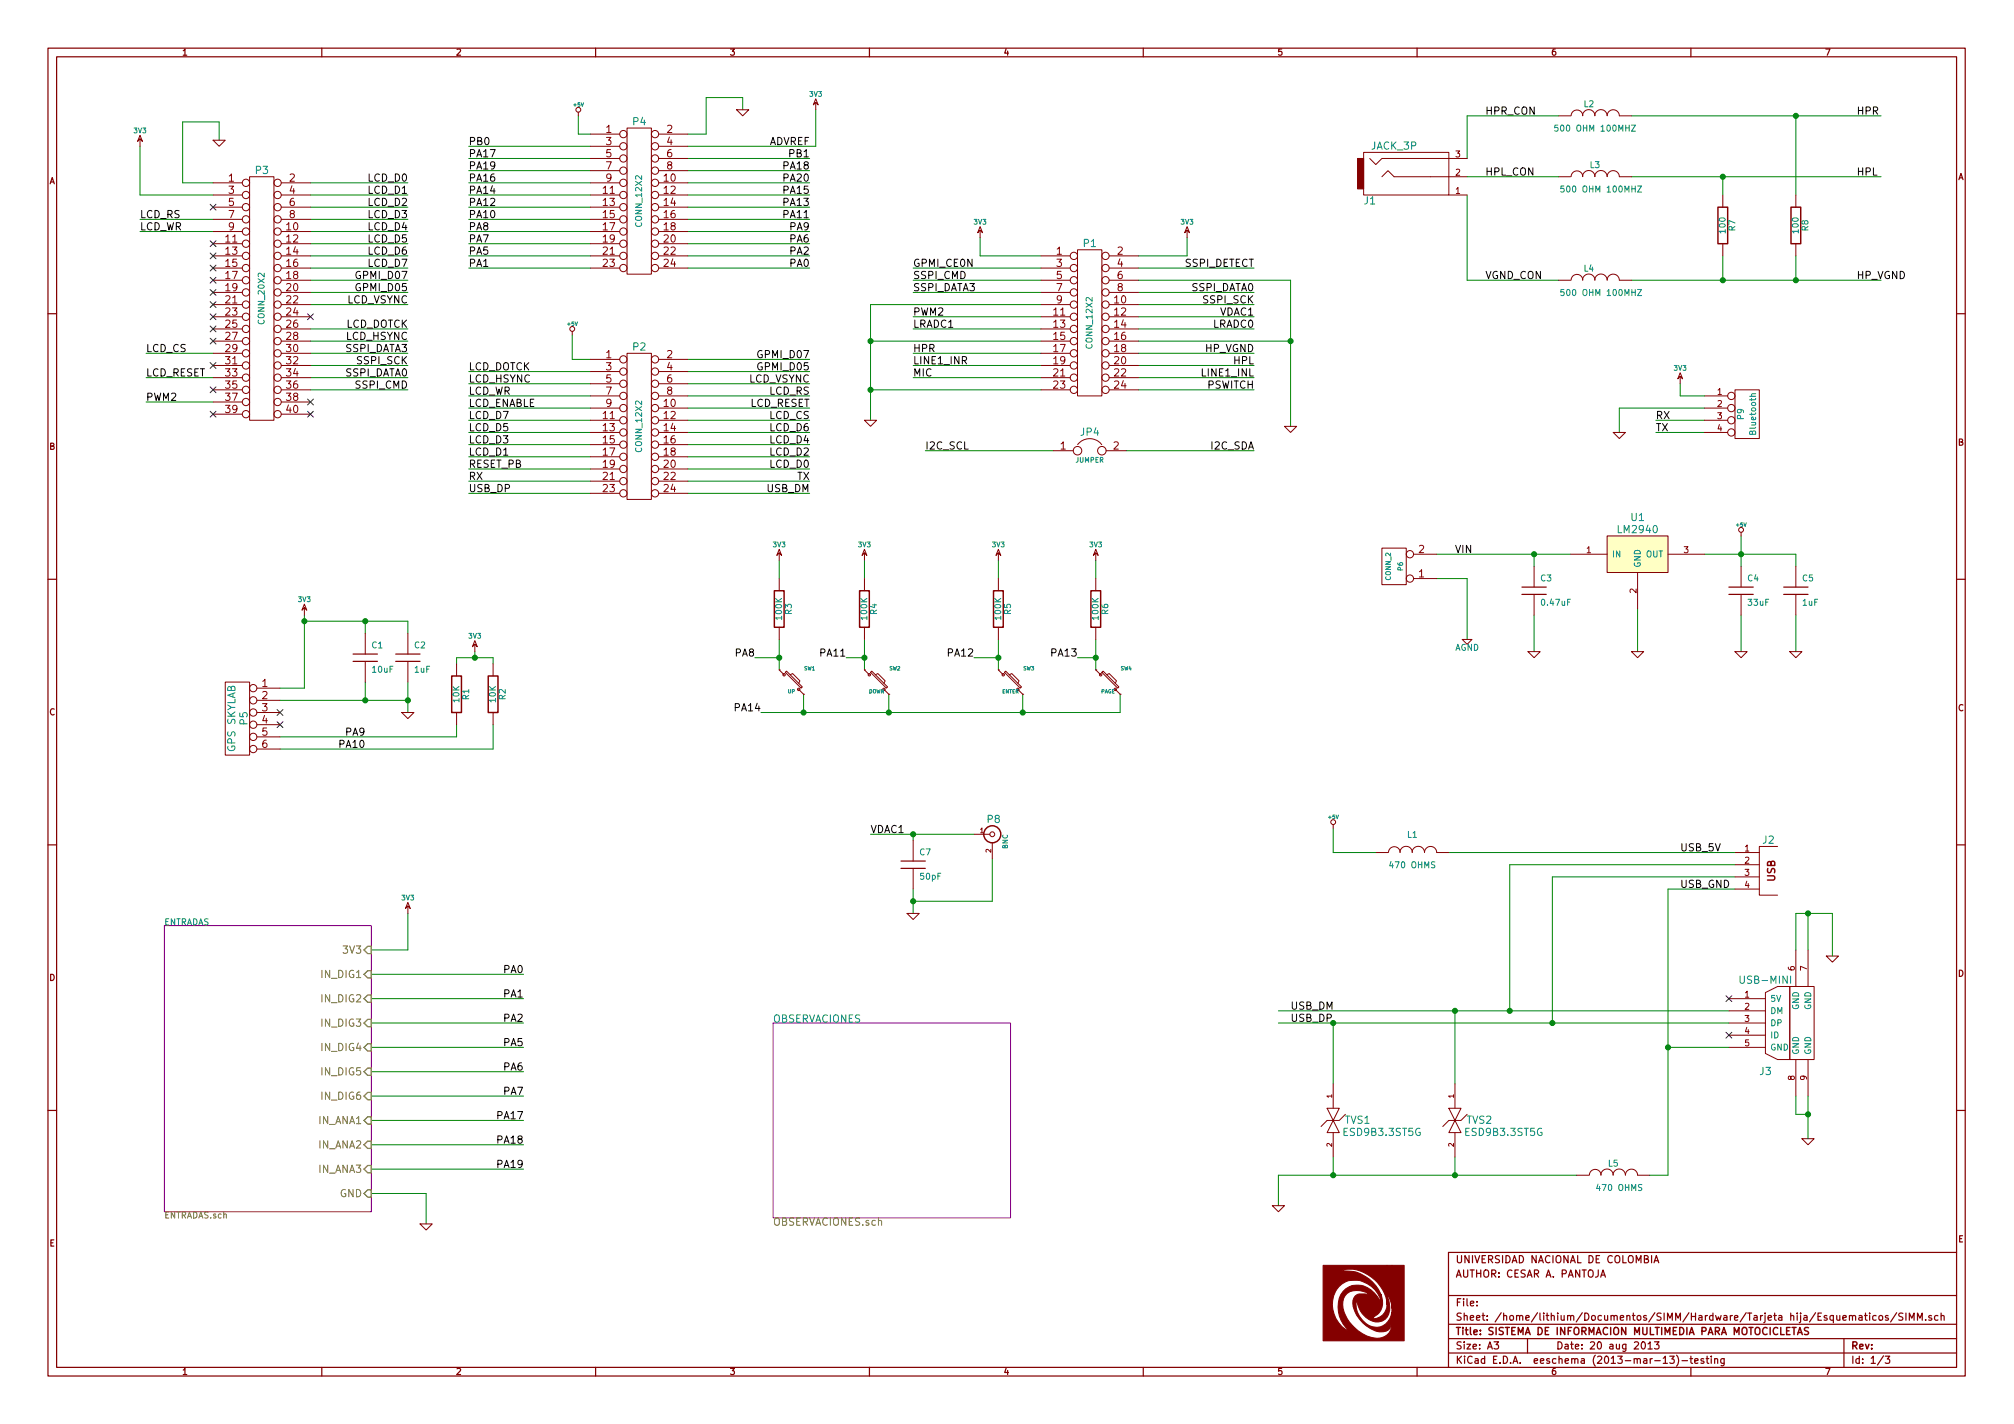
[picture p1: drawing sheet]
EESchema Schematic File Version 2
LIBS:power
LIBS:conn3
LIBS:ESD9B33ST5G
LIBS:jack_3p
LIBS:lm2940
LIBS:MOCD213
LIBS:opto
LIBS:optocoupler
LIBS:analog_switches
LIBS:74xx
LIBS:adc-dac
LIBS:atmel
LIBS:audio
LIBS:brooktre
LIBS:cmos4000
LIBS:cmos_ieee
LIBS:conn
LIBS:contrib
LIBS:cypress
LIBS:device
LIBS:digital-audio
LIBS:display
LIBS:dsp
LIBS:gennum
LIBS:graphic
LIBS:intel
LIBS:interface
LIBS:linear
LIBS:memory
LIBS:microchip
LIBS:microchip1
LIBS:microcontrollers
LIBS:motorola
LIBS:philips
LIBS:pspice
LIBS:regul
LIBS:siliconi
LIBS:special
LIBS:SymbolsSimilarEN60617+oldDIN617
LIBS:texas
LIBS:transf
LIBS:transistors
LIBS:ttl_ieee
LIBS:valves
LIBS:video
LIBS:xilinx
LIBS:usb-mini
LIBS:logo1
LIBS:SIMM-cache
EELAYER 24 0
EELAYER END
$Descr A3 16535 11693
encoding utf-8
Sheet 1 3
Title "SISTEMA DE INFORMACION MULTIMEDIA PARA MOTOCICLETAS"
Date "20 aug 2013"
Rev ""
Comp ""
Comment1 "AUTHOR: CESAR A. PANTOJA"
Comment2 "UNIVERSIDAD NACIONAL DE COLOMBIA"
Comment3 ""
Comment4 ""
$EndDescr
Text Label 10300 3700 2    60   ~ 0
I2C_SDA
Text Label 7600 3700 0    60   ~ 0
I2C_SCL
Wire Wire Line
	9250 3700 10300 3700
Wire Wire Line
	13700 7300 13700 9650
Wire Wire Line
	13700 7300 14250 7300
Wire Wire Line
	14250 7000 11900 7000
Wire Wire Line
	4700 2750 4700 2950
Wire Wire Line
	4700 2950 4850 2950
Wire Wire Line
	8000 6850 7150 6850
Wire Wire Line
	7500 7400 8150 7400
Wire Wire Line
	8150 7400 8150 7050
Wire Wire Line
	4850 1500 3850 1500
Wire Wire Line
	14000 3550 13600 3550
Wire Wire Line
	13300 3550 13300 3350
Wire Wire Line
	13300 3350 14000 3350
Wire Wire Line
	2550 3100 3350 3100
Wire Wire Line
	2550 2900 3350 2900
Wire Wire Line
	2550 2700 3350 2700
Wire Wire Line
	2550 2400 3350 2400
Wire Wire Line
	14750 5050 14750 5350
Wire Wire Line
	14000 4550 14750 4550
Wire Wire Line
	14750 4550 14750 4650
Connection ~ 12600 4550
Wire Wire Line
	12600 4650 12600 4550
Wire Wire Line
	11800 4550 12900 4550
Wire Wire Line
	14300 5050 14300 5350
Wire Wire Line
	5650 1200 6700 1200
Wire Wire Line
	6700 1200 6700 900 
Connection ~ 3000 5100
Wire Wire Line
	3000 5200 3000 5100
Wire Wire Line
	2300 5650 2500 5650
Wire Wire Line
	2500 5650 2500 5050
Connection ~ 3350 5750
Wire Wire Line
	3350 5600 3350 5850
Wire Wire Line
	3750 5950 3750 6050
Wire Wire Line
	3750 6050 2300 6050
Wire Wire Line
	4050 5450 4050 5400
Wire Wire Line
	3900 5400 3900 5350
Connection ~ 7300 5850
Wire Wire Line
	7300 5700 7300 5850
Wire Wire Line
	9200 5700 9200 5850
Wire Wire Line
	9200 5850 6250 5850
Wire Wire Line
	6400 5500 6400 5250
Wire Wire Line
	1750 3100 1200 3100
Wire Wire Line
	1750 1900 1150 1900
Wire Wire Line
	2550 2200 3350 2200
Wire Wire Line
	2550 2000 3350 2000
Wire Wire Line
	2550 1800 3350 1800
Wire Wire Line
	2550 1600 3350 1600
Wire Wire Line
	1750 1600 1150 1600
Wire Wire Line
	1150 1600 1150 1200
Wire Wire Line
	3050 9000 4300 9000
Wire Wire Line
	3050 8600 4300 8600
Wire Wire Line
	3050 8200 4300 8200
Wire Wire Line
	3050 9600 4300 9600
Wire Wire Line
	3050 9200 4300 9200
Wire Wire Line
	3500 10050 3500 9800
Wire Wire Line
	3500 9800 3050 9800
Connection ~ 9000 5400
Wire Wire Line
	9000 5250 9000 5500
Connection ~ 12400 8300
Wire Wire Line
	12400 8300 12400 7100
Wire Wire Line
	12400 7100 14250 7100
Wire Wire Line
	3850 2000 4850 2000
Wire Wire Line
	3850 1600 4850 1600
Wire Wire Line
	6650 2000 5650 2000
Wire Wire Line
	6650 1600 5650 1600
Wire Wire Line
	3850 3850 4850 3850
Wire Wire Line
	3850 3450 4850 3450
Wire Wire Line
	3850 3050 4850 3050
Wire Wire Line
	8550 2800 7150 2800
Wire Wire Line
	9350 2800 10600 2800
Wire Wire Line
	7500 3100 8550 3100
Wire Wire Line
	7500 2700 8550 2700
Wire Wire Line
	10300 3100 9350 3100
Wire Wire Line
	10300 2700 9350 2700
Wire Wire Line
	4750 950  4750 1100
Wire Wire Line
	4750 1100 4850 1100
Wire Wire Line
	4850 1300 3850 1300
Wire Wire Line
	6650 1300 5650 1300
Wire Wire Line
	4850 1700 3850 1700
Wire Wire Line
	4850 1900 3850 1900
Wire Wire Line
	4850 2100 3850 2100
Wire Wire Line
	6650 1500 5650 1500
Wire Wire Line
	6650 1700 5650 1700
Wire Wire Line
	6650 1900 5650 1900
Wire Wire Line
	6650 2100 5650 2100
Wire Wire Line
	4850 3150 3850 3150
Wire Wire Line
	4850 3350 3850 3350
Wire Wire Line
	4850 3550 3850 3550
Wire Wire Line
	4850 3750 3850 3750
Wire Wire Line
	4850 3950 3850 3950
Wire Wire Line
	6650 3050 5650 3050
Wire Wire Line
	6650 3250 5650 3250
Wire Wire Line
	6650 3450 5650 3450
Wire Wire Line
	6650 3650 5650 3650
Wire Wire Line
	6650 3850 5650 3850
Wire Wire Line
	5650 4050 6650 4050
Wire Wire Line
	8550 2100 8050 2100
Wire Wire Line
	8550 2200 7500 2200
Wire Wire Line
	9350 2100 9750 2100
Wire Wire Line
	9350 2200 10300 2200
Wire Wire Line
	8550 2400 7500 2400
Wire Wire Line
	8550 2600 7500 2600
Wire Wire Line
	8550 3000 7500 3000
Wire Wire Line
	9350 2400 10300 2400
Wire Wire Line
	9350 2600 10300 2600
Wire Wire Line
	9350 3000 10300 3000
Wire Wire Line
	9350 3200 10300 3200
Wire Wire Line
	8050 2100 8050 1950
Wire Wire Line
	9750 2100 9750 1950
Wire Wire Line
	7150 3450 7150 2500
Connection ~ 7150 2800
Connection ~ 7150 3200
Wire Wire Line
	10600 3500 10600 2300
Connection ~ 10600 2800
Wire Wire Line
	12050 1300 12050 950 
Wire Wire Line
	12050 1600 12050 2300
Wire Wire Line
	13400 1450 15450 1450
Wire Wire Line
	13400 950  15450 950 
Wire Wire Line
	14150 1600 14150 1450
Connection ~ 14150 1450
Wire Wire Line
	14750 1600 14750 950 
Connection ~ 14750 950 
Wire Wire Line
	13400 2300 15450 2300
Wire Wire Line
	14150 2300 14150 2100
Wire Wire Line
	14750 2300 14750 2100
Connection ~ 14150 2300
Connection ~ 14750 2300
Wire Wire Line
	10500 8300 14200 8300
Wire Wire Line
	12950 9650 10500 9650
Wire Wire Line
	10950 9650 10950 9500
Wire Wire Line
	11950 9500 11950 9650
Connection ~ 11950 9650
Wire Wire Line
	10500 9650 10500 9900
Connection ~ 10950 9650
Wire Wire Line
	10950 8400 10950 8900
Wire Wire Line
	11950 8900 11950 8300
Connection ~ 11950 8300
Wire Wire Line
	6400 5400 6200 5400
Wire Wire Line
	7100 5400 6950 5400
Wire Wire Line
	9000 5400 8850 5400
Wire Wire Line
	8200 5400 8000 5400
Wire Wire Line
	10300 2500 9350 2500
Wire Wire Line
	10300 2900 9350 2900
Wire Wire Line
	7500 2300 8550 2300
Wire Wire Line
	7500 2900 8550 2900
Wire Wire Line
	10600 2300 9350 2300
Wire Wire Line
	7150 2500 8550 2500
Wire Wire Line
	8550 3200 7150 3200
Wire Wire Line
	6650 2950 5650 2950
Wire Wire Line
	6650 3150 5650 3150
Wire Wire Line
	6650 3350 5650 3350
Wire Wire Line
	6650 3550 5650 3550
Wire Wire Line
	6650 3750 5650 3750
Wire Wire Line
	6650 3950 5650 3950
Wire Wire Line
	3850 3250 4850 3250
Wire Wire Line
	3850 3650 4850 3650
Wire Wire Line
	3850 4050 4850 4050
Wire Wire Line
	6650 1400 5650 1400
Wire Wire Line
	6650 1800 5650 1800
Wire Wire Line
	6650 2200 5650 2200
Wire Wire Line
	3850 1400 4850 1400
Wire Wire Line
	3850 1800 4850 1800
Wire Wire Line
	3850 2200 4850 2200
Wire Wire Line
	14250 7200 12750 7200
Wire Wire Line
	10950 6800 10950 7000
Wire Wire Line
	9000 4600 9000 4750
Connection ~ 7100 5400
Wire Wire Line
	8200 4600 8200 4750
Wire Wire Line
	7100 5250 7100 5500
Wire Wire Line
	7100 4600 7100 4750
Wire Wire Line
	6400 4600 6400 4750
Connection ~ 8200 5400
Connection ~ 6400 5400
Wire Wire Line
	3050 7800 3350 7800
Wire Wire Line
	3350 7800 3350 7500
Wire Wire Line
	3050 9400 4300 9400
Wire Wire Line
	3050 8000 4300 8000
Wire Wire Line
	3050 8400 4300 8400
Wire Wire Line
	3050 8800 4300 8800
Wire Wire Line
	1750 1500 1500 1500
Wire Wire Line
	1500 1500 1500 1000
Wire Wire Line
	1500 1000 1800 1000
Wire Wire Line
	1800 1000 1800 1150
Wire Wire Line
	2550 1500 3350 1500
Wire Wire Line
	2550 1700 3350 1700
Wire Wire Line
	2550 1900 3350 1900
Wire Wire Line
	2550 2100 3350 2100
Wire Wire Line
	1750 1800 1150 1800
Wire Wire Line
	1200 2900 1750 2900
Wire Wire Line
	1750 3300 1200 3300
Wire Wire Line
	8200 5500 8200 5250
Wire Wire Line
	8400 5700 8400 5850
Connection ~ 8400 5850
Wire Wire Line
	6600 5700 6600 5850
Connection ~ 6600 5850
Wire Wire Line
	3350 5750 2300 5750
Wire Wire Line
	4050 5400 3750 5400
Wire Wire Line
	3750 5400 3750 5450
Connection ~ 3900 5400
Wire Wire Line
	2300 6150 4050 6150
Wire Wire Line
	4050 6150 4050 5950
Wire Wire Line
	3000 5600 3000 5750
Connection ~ 3000 5750
Wire Wire Line
	3350 5200 3350 5100
Wire Wire Line
	3350 5100 2500 5100
Connection ~ 2500 5100
Wire Wire Line
	5650 1100 5800 1100
Wire Wire Line
	5800 1100 5800 800 
Wire Wire Line
	5800 800  6100 800 
Wire Wire Line
	6100 800  6100 900 
Wire Wire Line
	13450 5000 13450 5350
Wire Wire Line
	14300 4650 14300 4400
Connection ~ 14300 4550
Wire Wire Line
	12600 5050 12600 5350
Wire Wire Line
	11800 4750 12050 4750
Wire Wire Line
	12050 4750 12050 5250
Wire Wire Line
	2550 2300 3350 2300
Wire Wire Line
	2550 2500 3350 2500
Wire Wire Line
	2550 2800 3350 2800
Wire Wire Line
	2550 3000 3350 3000
Wire Wire Line
	2550 3200 3350 3200
Wire Wire Line
	14000 3450 13600 3450
Wire Wire Line
	3850 1200 4850 1200
Wire Wire Line
	7500 7300 7500 7500
Connection ~ 7500 7400
Wire Wire Line
	7500 6900 7500 6850
Connection ~ 7500 6850
Wire Wire Line
	8650 3700 7600 3700
$Comp
L JUMPER JP4
U 1 1
P 8950 3700
F 0 "JP4" H 8950 3850 60  0000 C CNN
F 1 "JUMPER" H 8950 3620 40  0000 C CNN
F 2 "" H 8950 3700 60  0001 C CNN
F 3 "" H 8950 3700 60  0001 C CNN
	1    8950 3700
	1    0    0    -1  
$EndComp
$Comp
L JACK_3P J1
U 1 1
P 11600 1450
F 0 "J1" H 11250 1250 60  0000 C CNN
F 1 "JACK_3P" H 11450 1700 60  0000 C CNN
F 2 "" H 11600 1450 60  0001 C CNN
F 3 "" H 11600 1450 60  0001 C CNN
	1    11600 1450
	1    0    0    -1  
$EndComp
Text Label 7150 6850 0    60   ~ 0
VDAC1
$Comp
L GND #PWR15
U 1 1
P 7500 7500
F 0 "#PWR15" H 7500 7500 30  0001 C CNN
F 1 "GND" H 7500 7430 30  0001 C CNN
F 2 "" H 7500 7500 60  0001 C CNN
F 3 "" H 7500 7500 60  0001 C CNN
	1    7500 7500
	1    0    0    -1  
$EndComp
$Comp
L C C7
U 1 1
P 7500 7100
F 0 "C7" H 7550 7200 50  0000 L CNN
F 1 "50pF" H 7550 7000 50  0000 L CNN
F 2 "SM0805" H 7500 7100 60  0001 C CNN
F 3 "" H 7500 7100 60  0001 C CNN
	1    7500 7100
	1    0    0    -1  
$EndComp
$Comp
L BNC P8
U 1 1
P 8150 6850
F 0 "P8" H 8160 6970 60  0000 C CNN
F 1 "BNC" V 8260 6790 40  0000 C CNN
F 2 "" H 8150 6850 60  0001 C CNN
F 3 "" H 8150 6850 60  0001 C CNN
	1    8150 6850
	1    0    0    -1  
$EndComp
Text Label 13600 3550 0    60   ~ 0
TX
Text Label 13600 3450 0    60   ~ 0
RX
$Comp
L GND #PWR25
U 1 1
P 13300 3550
F 0 "#PWR25" H 13300 3550 30  0001 C CNN
F 1 "GND" H 13300 3480 30  0001 C CNN
F 2 "" H 13300 3550 60  0001 C CNN
F 3 "" H 13300 3550 60  0001 C CNN
	1    13300 3550
	1    0    0    -1  
$EndComp
$Sheet
S 6350 8400 1950 1600
U 51E7F577
F0 "OBSERVACIONES" 60
F1 "OBSERVACIONES.sch" 60
$EndSheet
Text Label 3350 3200 2    60   ~ 0
SSPI_CMD
Text Label 3350 3100 2    60   ~ 0
SSPI_DATA0
Text Label 3350 3000 2    60   ~ 0
SSPI_SCK
Text Label 3350 2900 2    60   ~ 0
SSPI_DATA3
Text Label 3350 2800 2    60   ~ 0
LCD_HSYNC
Text Label 3350 2700 2    60   ~ 0
LCD_DOTCK
Text Label 3350 2500 2    60   ~ 0
LCD_VSYNC
Text Label 3350 2400 2    60   ~ 0
GPMI_D05
Text Label 3350 2300 2    60   ~ 0
GPMI_D07
NoConn ~ 2550 2600
$Comp
L CONN_20X2 P3
U 1 1
P 2150 2450
F 0 "P3" H 2150 3500 60  0000 C CNN
F 1 "CONN_20X2" V 2150 2450 50  0000 C CNN
F 2 "" H 2150 2450 60  0001 C CNN
F 3 "" H 2150 2450 60  0001 C CNN
	1    2150 2450
	1    0    0    -1  
$EndComp
$Comp
L GND #PWR30
U 1 1
P 14750 5350
F 0 "#PWR30" H 14750 5350 30  0001 C CNN
F 1 "GND" H 14750 5280 30  0001 C CNN
F 2 "" H 14750 5350 60  0001 C CNN
F 3 "" H 14750 5350 60  0001 C CNN
	1    14750 5350
	1    0    0    -1  
$EndComp
$Comp
L C C5
U 1 1
P 14750 4850
F 0 "C5" H 14800 4950 50  0000 L CNN
F 1 "1uF" H 14800 4750 50  0000 L CNN
F 2 "SM0805" H 14750 4850 60  0001 C CNN
F 3 "" H 14750 4850 60  0001 C CNN
	1    14750 4850
	1    0    0    -1  
$EndComp
Text Label 11950 4550 0    60   ~ 0
VIN
$Comp
L C C3
U 1 1
P 12600 4850
F 0 "C3" H 12650 4950 50  0000 L CNN
F 1 "0.47uF" H 12650 4750 50  0000 L CNN
F 2 "SM1206" H 12600 4850 60  0001 C CNN
F 3 "" H 12600 4850 60  0001 C CNN
	1    12600 4850
	1    0    0    -1  
$EndComp
$Comp
L GND #PWR24
U 1 1
P 12600 5350
F 0 "#PWR24" H 12600 5350 30  0001 C CNN
F 1 "GND" H 12600 5280 30  0001 C CNN
F 2 "" H 12600 5350 60  0001 C CNN
F 3 "" H 12600 5350 60  0001 C CNN
	1    12600 5350
	1    0    0    -1  
$EndComp
$Comp
L +5V #PWR28
U 1 1
P 14300 4400
F 0 "#PWR28" H 14300 4490 20  0001 C CNN
F 1 "+5V" H 14300 4490 30  0000 C CNN
F 2 "" H 14300 4400 60  0001 C CNN
F 3 "" H 14300 4400 60  0001 C CNN
	1    14300 4400
	1    0    0    -1  
$EndComp
$Comp
L AGND #PWR23
U 1 1
P 12050 5250
F 0 "#PWR23" H 12050 5250 40  0001 C CNN
F 1 "AGND" H 12050 5180 50  0000 C CNN
F 2 "" H 12050 5250 60  0001 C CNN
F 3 "" H 12050 5250 60  0001 C CNN
	1    12050 5250
	1    0    0    -1  
$EndComp
$Comp
L GND #PWR29
U 1 1
P 14300 5350
F 0 "#PWR29" H 14300 5350 30  0001 C CNN
F 1 "GND" H 14300 5280 30  0001 C CNN
F 2 "" H 14300 5350 60  0001 C CNN
F 3 "" H 14300 5350 60  0001 C CNN
	1    14300 5350
	1    0    0    -1  
$EndComp
$Comp
L GND #PWR26
U 1 1
P 13450 5350
F 0 "#PWR26" H 13450 5350 30  0001 C CNN
F 1 "GND" H 13450 5280 30  0001 C CNN
F 2 "" H 13450 5350 60  0001 C CNN
F 3 "" H 13450 5350 60  0001 C CNN
	1    13450 5350
	1    0    0    -1  
$EndComp
$Comp
L C C4
U 1 1
P 14300 4850
F 0 "C4" H 14350 4950 50  0000 L CNN
F 1 "33uF" H 14350 4750 50  0000 L CNN
F 2 "SM1206" H 14300 4850 60  0001 C CNN
F 3 "" H 14300 4850 60  0001 C CNN
	1    14300 4850
	1    0    0    -1  
$EndComp
$Comp
L 3V3 #PWR12
U 1 1
P 6700 900
F 0 "#PWR12" H 6700 1000 40  0001 C CNN
F 1 "3V3" H 6700 1025 40  0000 C CNN
F 2 "" H 6700 900 60  0001 C CNN
F 3 "" H 6700 900 60  0001 C CNN
	1    6700 900 
	1    0    0    -1  
$EndComp
$Comp
L LM2940 U1
U 1 1
P 13450 4550
F 0 "U1" H 13450 4850 60  0000 C CNN
F 1 "LM2940" H 13450 4750 60  0000 C CNN
F 2 "" H 13450 4550 60  0001 C CNN
F 3 "" H 13450 4550 60  0001 C CNN
	1    13450 4550
	1    0    0    -1  
$EndComp
$Comp
L CONN_2 P6
U 1 1
P 11450 4650
F 0 "P6" V 11400 4650 40  0000 C CNN
F 1 "CONN_2" V 11500 4650 40  0000 C CNN
F 2 "" H 11450 4650 60  0001 C CNN
F 3 "" H 11450 4650 60  0001 C CNN
	1    11450 4650
	-1   0    0    1   
$EndComp
$Comp
L C C1
U 1 1
P 3000 5400
F 0 "C1" H 3050 5500 50  0000 L CNN
F 1 "10uF" H 3050 5300 50  0000 L CNN
F 2 "SM1206" H 3000 5400 60  0001 C CNN
F 3 "" H 3000 5400 60  0001 C CNN
	1    3000 5400
	1    0    0    -1  
$EndComp
$Comp
L C C2
U 1 1
P 3350 5400
F 0 "C2" H 3400 5500 50  0000 L CNN
F 1 "1uF" H 3400 5300 50  0000 L CNN
F 2 "SM0805" H 3350 5400 60  0001 C CNN
F 3 "" H 3350 5400 60  0001 C CNN
	1    3350 5400
	1    0    0    -1  
$EndComp
$Comp
L 3V3 #PWR7
U 1 1
P 3900 5350
F 0 "#PWR7" H 3900 5450 40  0001 C CNN
F 1 "3V3" H 3900 5475 40  0000 C CNN
F 2 "" H 3900 5350 60  0001 C CNN
F 3 "" H 3900 5350 60  0001 C CNN
	1    3900 5350
	1    0    0    -1  
$EndComp
$Comp
L R R2
U 1 1
P 4050 5700
F 0 "R2" V 4130 5700 50  0000 C CNN
F 1 "10K" V 4050 5700 50  0000 C CNN
F 2 "SM0805" H 4050 5700 60  0001 C CNN
F 3 "" H 4050 5700 60  0001 C CNN
	1    4050 5700
	1    0    0    -1  
$EndComp
$Comp
L R R1
U 1 1
P 3750 5700
F 0 "R1" V 3830 5700 50  0000 C CNN
F 1 "10K" V 3750 5700 50  0000 C CNN
F 2 "SM0805" H 3750 5700 60  0001 C CNN
F 3 "" H 3750 5700 60  0001 C CNN
	1    3750 5700
	1    0    0    -1  
$EndComp
NoConn ~ 2300 5950
NoConn ~ 2300 5850
$Comp
L GND #PWR4
U 1 1
P 3350 5850
F 0 "#PWR4" H 3350 5850 30  0001 C CNN
F 1 "GND" H 3350 5780 30  0001 C CNN
F 2 "" H 3350 5850 60  0001 C CNN
F 3 "" H 3350 5850 60  0001 C CNN
	1    3350 5850
	1    0    0    -1  
$EndComp
$Comp
L 3V3 #PWR3
U 1 1
P 2500 5050
F 0 "#PWR3" H 2500 5150 40  0001 C CNN
F 1 "3V3" H 2500 5175 40  0000 C CNN
F 2 "" H 2500 5050 60  0001 C CNN
F 3 "" H 2500 5050 60  0001 C CNN
	1    2500 5050
	1    0    0    -1  
$EndComp
Text Label 6250 5850 2    60   ~ 0
PA14
Text Label 8850 5400 2    60   ~ 0
PA13
Text Label 8000 5400 2    60   ~ 0
PA12
$Comp
L CONN_6 P5
U 1 1
P 1950 5900
F 0 "P5" V 1900 5900 60  0000 C CNN
F 1 "GPS SKYLAB" V 2000 5900 60  0000 C CNN
F 2 "" H 1950 5900 60  0001 C CNN
F 3 "" H 1950 5900 60  0001 C CNN
	1    1950 5900
	-1   0    0    -1  
$EndComp
Text Label 1200 3300 0    60   ~ 0
PWM2
Text Label 1200 3100 0    60   ~ 0
LCD_RESET
NoConn ~ 1750 3000
Text Label 1200 2900 0    60   ~ 0
LCD_CS
NoConn ~ 1750 2800
NoConn ~ 1750 2700
NoConn ~ 1750 2600
NoConn ~ 1750 2500
NoConn ~ 1750 2400
NoConn ~ 1750 2300
NoConn ~ 1750 2200
NoConn ~ 1750 2100
NoConn ~ 1750 2000
Text Label 1150 1900 0    60   ~ 0
LCD_WR
Text Label 1150 1800 0    60   ~ 0
LCD_RS
NoConn ~ 1750 3200
NoConn ~ 1750 3400
NoConn ~ 1750 1700
NoConn ~ 2550 3400
NoConn ~ 2550 3300
Text Label 3350 2200 2    60   ~ 0
LCD_D7
Text Label 3350 2100 2    60   ~ 0
LCD_D6
Text Label 3350 2000 2    60   ~ 0
LCD_D5
Text Label 3350 1900 2    60   ~ 0
LCD_D4
Text Label 3350 1800 2    60   ~ 0
LCD_D3
Text Label 3350 1700 2    60   ~ 0
LCD_D2
Text Label 3350 1600 2    60   ~ 0
LCD_D1
Text Label 3350 1500 2    60   ~ 0
LCD_D0
$Comp
L GND #PWR2
U 1 1
P 1800 1150
F 0 "#PWR2" H 1800 1150 30  0001 C CNN
F 1 "GND" H 1800 1080 30  0001 C CNN
F 2 "" H 1800 1150 60  0001 C CNN
F 3 "" H 1800 1150 60  0001 C CNN
	1    1800 1150
	1    0    0    -1  
$EndComp
$Comp
L 3V3 #PWR1
U 1 1
P 1150 1200
F 0 "#PWR1" H 1150 1300 40  0001 C CNN
F 1 "3V3" H 1150 1325 40  0000 C CNN
F 2 "" H 1150 1200 60  0001 C CNN
F 3 "" H 1150 1200 60  0001 C CNN
	1    1150 1200
	1    0    0    -1  
$EndComp
Text Label 4300 9000 2    60   ~ 0
PA7
Text Label 4300 8800 2    60   ~ 0
PA6
Text Label 4300 8600 2    60   ~ 0
PA5
Text Label 4300 8400 2    60   ~ 0
PA2
Text Label 4300 8200 2    60   ~ 0
PA1
Text Label 4300 8000 2    60   ~ 0
PA0
Text Label 4300 9600 2    60   ~ 0
PA19
Text Label 4300 9400 2    60   ~ 0
PA18
Text Label 4300 9200 2    60   ~ 0
PA17
$Comp
L 3V3 #PWR5
U 1 1
P 3350 7500
F 0 "#PWR5" H 3350 7600 40  0001 C CNN
F 1 "3V3" H 3350 7625 40  0000 C CNN
F 2 "" H 3350 7500 60  0001 C CNN
F 3 "" H 3350 7500 60  0001 C CNN
	1    3350 7500
	1    0    0    -1  
$EndComp
$Comp
L GND #PWR6
U 1 1
P 3500 10050
F 0 "#PWR6" H 3500 10050 30  0001 C CNN
F 1 "GND" H 3500 9980 30  0001 C CNN
F 2 "" H 3500 10050 60  0001 C CNN
F 3 "" H 3500 10050 60  0001 C CNN
	1    3500 10050
	1    0    0    -1  
$EndComp
$Comp
L R R3
U 1 1
P 6400 5000
F 0 "R3" V 6480 5000 50  0000 C CNN
F 1 "100K" V 6400 5000 50  0000 C CNN
F 2 "SM0805" H 6400 5000 60  0001 C CNN
F 3 "" H 6400 5000 60  0001 C CNN
	1    6400 5000
	1    0    0    -1  
$EndComp
$Comp
L 3V3 #PWR11
U 1 1
P 6400 4600
F 0 "#PWR11" H 6400 4700 40  0001 C CNN
F 1 "3V3" H 6400 4725 40  0000 C CNN
F 2 "" H 6400 4600 60  0001 C CNN
F 3 "" H 6400 4600 60  0001 C CNN
	1    6400 4600
	1    0    0    -1  
$EndComp
$Comp
L 3V3 #PWR13
U 1 1
P 7100 4600
F 0 "#PWR13" H 7100 4700 40  0001 C CNN
F 1 "3V3" H 7100 4725 40  0000 C CNN
F 2 "" H 7100 4600 60  0001 C CNN
F 3 "" H 7100 4600 60  0001 C CNN
	1    7100 4600
	1    0    0    -1  
$EndComp
$Comp
L R R4
U 1 1
P 7100 5000
F 0 "R4" V 7180 5000 50  0000 C CNN
F 1 "100K" V 7100 5000 50  0000 C CNN
F 2 "SM0805" H 7100 5000 60  0001 C CNN
F 3 "" H 7100 5000 60  0001 C CNN
	1    7100 5000
	1    0    0    -1  
$EndComp
$Comp
L R R5
U 1 1
P 8200 5000
F 0 "R5" V 8280 5000 50  0000 C CNN
F 1 "100K" V 8200 5000 50  0000 C CNN
F 2 "SM0805" H 8200 5000 60  0001 C CNN
F 3 "" H 8200 5000 60  0001 C CNN
	1    8200 5000
	1    0    0    -1  
$EndComp
$Comp
L 3V3 #PWR17
U 1 1
P 8200 4600
F 0 "#PWR17" H 8200 4700 40  0001 C CNN
F 1 "3V3" H 8200 4725 40  0000 C CNN
F 2 "" H 8200 4600 60  0001 C CNN
F 3 "" H 8200 4600 60  0001 C CNN
	1    8200 4600
	1    0    0    -1  
$EndComp
$Comp
L 3V3 #PWR18
U 1 1
P 9000 4600
F 0 "#PWR18" H 9000 4700 40  0001 C CNN
F 1 "3V3" H 9000 4725 40  0000 C CNN
F 2 "" H 9000 4600 60  0001 C CNN
F 3 "" H 9000 4600 60  0001 C CNN
	1    9000 4600
	1    0    0    -1  
$EndComp
$Comp
L R R6
U 1 1
P 9000 5000
F 0 "R6" V 9080 5000 50  0000 C CNN
F 1 "100K" V 9000 5000 50  0000 C CNN
F 2 "SM0805" H 9000 5000 60  0001 C CNN
F 3 "" H 9000 5000 60  0001 C CNN
	1    9000 5000
	1    0    0    -1  
$EndComp
Text Label 13800 7000 0    60   ~ 0
USB_5V
$Comp
L +5V #PWR22
U 1 1
P 10950 6800
F 0 "#PWR22" H 10950 6890 20  0001 C CNN
F 1 "+5V" H 10950 6890 30  0000 C CNN
F 2 "" H 10950 6800 60  0001 C CNN
F 3 "" H 10950 6800 60  0001 C CNN
	1    10950 6800
	1    0    0    -1  
$EndComp
$Comp
L INDUCTOR L1
U 1 1
P 11600 7000
F 0 "L1" V 11750 7000 50  0000 C CNN
F 1 "470 OHMS" V 11500 7000 50  0000 C CNN
F 2 "" H 11600 7000 60  0001 C CNN
F 3 "" H 11600 7000 60  0001 C CNN
	1    11600 7000
	0    -1   -1   0   
$EndComp
$Comp
L USB_2 J2
U 1 1
P 14450 7150
F 0 "J2" H 14375 7400 60  0000 C CNN
F 1 "USB_2" H 14500 6850 60  0001 C CNN
F 2 "" H 14450 7150 60  0001 C CNN
F 3 "" H 14450 7150 60  0001 C CNN
F 4 "VCC" H 14775 7300 50  0001 C CNN "VCC"
F 5 "D+" H 14750 7200 50  0001 C CNN "Data+"
F 6 "D-" H 14750 7100 50  0001 C CNN "Data-"
F 7 "GND" H 14775 7000 50  0001 C CNN "Ground"
	1    14450 7150
	-1   0    0    -1  
$EndComp
Text Label 3850 2200 0    60   ~ 0
PA1
Text Label 3850 2100 0    60   ~ 0
PA5
Text Label 3850 2000 0    60   ~ 0
PA7
Text Label 3850 1900 0    60   ~ 0
PA8
Text Label 3850 1800 0    60   ~ 0
PA10
Text Label 3850 1700 0    60   ~ 0
PA12
Text Label 3850 1600 0    60   ~ 0
PA14
Text Label 3850 1500 0    60   ~ 0
PA16
Text Label 3850 1400 0    60   ~ 0
PA19
Text Label 3850 1300 0    60   ~ 0
PA17
Text Label 3850 1200 0    60   ~ 0
PB0
Text Label 6650 2200 2    60   ~ 0
PA0
Text Label 6650 2100 2    60   ~ 0
PA2
Text Label 6650 2000 2    60   ~ 0
PA6
Text Label 6650 1900 2    60   ~ 0
PA9
Text Label 6650 1800 2    60   ~ 0
PA11
Text Label 6650 1700 2    60   ~ 0
PA13
Text Label 6650 1600 2    60   ~ 0
PA15
Text Label 6650 1500 2    60   ~ 0
PA20
Text Label 6650 1400 2    60   ~ 0
PA18
Text Label 6650 1300 2    60   ~ 0
PB1
Text Label 6650 1200 2    60   ~ 0
ADVREF
Text Label 3850 4050 0    60   ~ 0
USB_DP
Text Label 3850 3950 0    60   ~ 0
RX
Text Label 3850 3850 0    60   ~ 0
RESET_PB
Text Label 3850 3750 0    60   ~ 0
LCD_D1
Text Label 3850 3650 0    60   ~ 0
LCD_D3
Text Label 3850 3550 0    60   ~ 0
LCD_D5
Text Label 3850 3450 0    60   ~ 0
LCD_D7
Text Label 3850 3350 0    60   ~ 0
LCD_ENABLE
Text Label 3850 3250 0    60   ~ 0
LCD_WR
Text Label 3850 3150 0    60   ~ 0
LCD_HSYNC
Text Label 3850 3050 0    60   ~ 0
LCD_DOTCK
Text Label 6650 3550 2    60   ~ 0
LCD_D6
Text Label 6650 4050 2    60   ~ 0
USB_DM
Text Label 6650 3950 2    60   ~ 0
TX
Text Label 6650 3850 2    60   ~ 0
LCD_D0
Text Label 6650 3750 2    60   ~ 0
LCD_D2
Text Label 6650 3650 2    60   ~ 0
LCD_D4
Text Label 6650 3450 2    60   ~ 0
LCD_CS
Text Label 6650 3350 2    60   ~ 0
LCD_RESET
Text Label 6650 3250 2    60   ~ 0
LCD_RS
Text Label 6650 3150 2    60   ~ 0
LCD_VSYNC
Text Label 6650 3050 2    60   ~ 0
GPMI_D05
Text Label 6650 2950 2    60   ~ 0
GPMI_D07
Text Label 7500 3100 0    60   ~ 0
MIC
Text Label 7500 3000 0    60   ~ 0
LINE1_INR
Text Label 7500 2900 0    60   ~ 0
HPR
Text Label 7500 2700 0    60   ~ 0
LRADC1
Text Label 7500 2600 0    60   ~ 0
PWM2
Text Label 7500 2400 0    60   ~ 0
SSPI_DATA3
Text Label 7500 2300 0    60   ~ 0
SSPI_CMD
Text Label 7500 2200 0    60   ~ 0
GPMI_CE0N
Text Label 10300 3100 2    60   ~ 0
LINE1_INL
Text Label 10300 3200 2    60   ~ 0
PSWITCH
Text Label 10300 3000 2    60   ~ 0
HPL
Text Label 10300 2900 2    60   ~ 0
HP_VGND
Text Label 10300 2700 2    60   ~ 0
LRADC0
Text Label 10300 2600 2    60   ~ 0
VDAC1
Text Label 10300 2500 2    60   ~ 0
SSPI_SCK
Text Label 10300 2400 2    60   ~ 0
SSPI_DATA0
Text Label 10300 2200 2    60   ~ 0
SSPI_DETECT
Text Label 12200 2300 0    60   ~ 0
VGND_CON
Text Label 12200 1450 0    60   ~ 0
HPL_CON
Text Label 12200 950  0    60   ~ 0
HPR_CON
Text Label 15250 2300 0    60   ~ 0
HP_VGND
Text Label 15250 1450 0    60   ~ 0
HPL
Text Label 15250 950  0    60   ~ 0
HPR
Text Label 13800 7300 0    60   ~ 0
USB_GND
Text Label 10600 8400 0    60   ~ 0
USB_DP
Text Label 10600 8300 0    60   ~ 0
USB_DM
$Comp
L GND #PWR20
U 1 1
P 10500 9900
F 0 "#PWR20" H 10500 9900 30  0001 C CNN
F 1 "GND" H 10500 9830 30  0001 C CNN
F 2 "" H 10500 9900 60  0001 C CNN
F 3 "" H 10500 9900 60  0001 C CNN
	1    10500 9900
	1    0    0    -1  
$EndComp
Text Label 6950 5400 2    59   ~ 0
PA11
Text Label 3000 6150 2    59   ~ 0
PA10
Text Label 3000 6050 2    59   ~ 0
PA9
Text Label 6200 5400 2    59   ~ 0
PA8
$Comp
L SW_PUSH_SMALL SW2
U 1 1
P 7200 5600
F 0 "SW2" H 7350 5710 30  0000 C CNN
F 1 "DOWN" H 7200 5521 30  0000 C CNN
F 2 "" H 7200 5600 60  0001 C CNN
F 3 "" H 7200 5600 60  0001 C CNN
	1    7200 5600
	1    0    0    -1  
$EndComp
$Comp
L SW_PUSH_SMALL SW1
U 1 1
P 6500 5600
F 0 "SW1" H 6650 5710 30  0000 C CNN
F 1 "UP" H 6500 5521 30  0000 C CNN
F 2 "" H 6500 5600 60  0001 C CNN
F 3 "" H 6500 5600 60  0001 C CNN
	1    6500 5600
	1    0    0    -1  
$EndComp
$Comp
L SW_PUSH_SMALL SW4
U 1 1
P 9100 5600
F 0 "SW4" H 9250 5710 30  0000 C CNN
F 1 "PAGE" H 9100 5521 30  0000 C CNN
F 2 "" H 9100 5600 60  0001 C CNN
F 3 "" H 9100 5600 60  0001 C CNN
	1    9100 5600
	1    0    0    -1  
$EndComp
$Comp
L SW_PUSH_SMALL SW3
U 1 1
P 8300 5600
F 0 "SW3" H 8450 5710 30  0000 C CNN
F 1 "ENTER" H 8300 5521 30  0000 C CNN
F 2 "" H 8300 5600 60  0001 C CNN
F 3 "" H 8300 5600 60  0001 C CNN
	1    8300 5600
	1    0    0    -1  
$EndComp
$Comp
L INDUCTOR L5
U 1 1
P 13250 9650
F 0 "L5" V 13350 9650 50  0000 C CNN
F 1 "470 OHMS" V 13150 9600 50  0000 C CNN
F 2 "" H 13250 9650 60  0001 C CNN
F 3 "" H 13250 9650 60  0001 C CNN
	1    13250 9650
	0    -1   -1   0   
$EndComp
$Comp
L ESD9B3.3ST5G TVS2
U 1 1
P 11950 9200
F 0 "TVS2" H 12150 9200 60  0000 C CNN
F 1 "ESD9B3.3ST5G" H 12350 9100 60  0000 C CNN
F 2 "" H 11950 9200 60  0001 C CNN
F 3 "" H 11950 9200 60  0001 C CNN
	1    11950 9200
	1    0    0    -1  
$EndComp
$Comp
L ESD9B3.3ST5G TVS1
U 1 1
P 10950 9200
F 0 "TVS1" H 11150 9200 60  0000 C CNN
F 1 "ESD9B3.3ST5G" H 11350 9100 60  0000 C CNN
F 2 "" H 10950 9200 60  0001 C CNN
F 3 "" H 10950 9200 60  0001 C CNN
	1    10950 9200
	1    0    0    -1  
$EndComp
$Comp
L GND #PWR31
U 1 1
P 14850 9350
F 0 "#PWR31" H 14850 9350 30  0001 C CNN
F 1 "GND" H 14850 9280 30  0001 C CNN
F 2 "" H 14850 9350 60  0001 C CNN
F 3 "" H 14850 9350 60  0001 C CNN
	1    14850 9350
	1    0    0    -1  
$EndComp
$Comp
L INDUCTOR L4
U 1 1
P 13100 2300
F 0 "L4" V 13200 2350 50  0000 C CNN
F 1 "500 OHM 100MHZ" V 13000 2250 50  0000 C CNN
F 2 "" H 13100 2300 60  0001 C CNN
F 3 "" H 13100 2300 60  0001 C CNN
	1    13100 2300
	0    -1   -1   0   
$EndComp
$Comp
L INDUCTOR L3
U 1 1
P 13100 1450
F 0 "L3" V 13200 1450 50  0000 C CNN
F 1 "500 OHM 100MHZ" V 13000 1400 50  0000 C CNN
F 2 "" H 13100 1450 60  0001 C CNN
F 3 "" H 13100 1450 60  0001 C CNN
	1    13100 1450
	0    -1   -1   0   
$EndComp
$Comp
L R R8
U 1 1
P 14750 1850
F 0 "R8" V 14830 1850 50  0000 C CNN
F 1 "100" V 14750 1850 50  0000 C CNN
F 2 "" H 14750 1850 60  0001 C CNN
F 3 "" H 14750 1850 60  0001 C CNN
	1    14750 1850
	1    0    0    -1  
$EndComp
$Comp
L R R7
U 1 1
P 14150 1850
F 0 "R7" V 14230 1850 50  0000 C CNN
F 1 "100" V 14150 1850 50  0000 C CNN
F 2 "" H 14150 1850 60  0001 C CNN
F 3 "" H 14150 1850 60  0001 C CNN
	1    14150 1850
	1    0    0    -1  
$EndComp
$Comp
L INDUCTOR L2
U 1 1
P 13100 950
F 0 "L2" V 13200 1000 50  0000 C CNN
F 1 "500 OHM 100MHZ" V 13000 950 50  0000 C CNN
F 2 "" H 13100 950 60  0001 C CNN
F 3 "" H 13100 950 60  0001 C CNN
	1    13100 950 
	0    -1   -1   0   
$EndComp
$Comp
L GND #PWR21
U 1 1
P 10600 3500
F 0 "#PWR21" H 10600 3500 30  0001 C CNN
F 1 "GND" H 10600 3430 30  0001 C CNN
F 2 "" H 10600 3500 60  0001 C CNN
F 3 "" H 10600 3500 60  0001 C CNN
	1    10600 3500
	1    0    0    -1  
$EndComp
$Comp
L GND #PWR14
U 1 1
P 7150 3450
F 0 "#PWR14" H 7150 3450 30  0001 C CNN
F 1 "GND" H 7150 3380 30  0001 C CNN
F 2 "" H 7150 3450 60  0001 C CNN
F 3 "" H 7150 3450 60  0001 C CNN
	1    7150 3450
	1    0    0    -1  
$EndComp
$Comp
L 3V3 #PWR19
U 1 1
P 9750 1950
F 0 "#PWR19" H 9750 2050 40  0001 C CNN
F 1 "3V3" H 9750 2075 40  0000 C CNN
F 2 "" H 9750 1950 60  0001 C CNN
F 3 "" H 9750 1950 60  0001 C CNN
	1    9750 1950
	1    0    0    -1  
$EndComp
$Comp
L 3V3 #PWR16
U 1 1
P 8050 1950
F 0 "#PWR16" H 8050 2050 40  0001 C CNN
F 1 "3V3" H 8050 2075 40  0000 C CNN
F 2 "" H 8050 1950 60  0001 C CNN
F 3 "" H 8050 1950 60  0001 C CNN
	1    8050 1950
	1    0    0    -1  
$EndComp
$Comp
L +5V #PWR8
U 1 1
P 4700 2750
F 0 "#PWR8" H 4700 2840 20  0001 C CNN
F 1 "+5V" H 4700 2840 30  0000 C CNN
F 2 "" H 4700 2750 60  0001 C CNN
F 3 "" H 4700 2750 60  0001 C CNN
	1    4700 2750
	1    0    0    -1  
$EndComp
$Comp
L GND #PWR10
U 1 1
P 6100 900
F 0 "#PWR10" H 6100 900 30  0001 C CNN
F 1 "GND" H 6100 830 30  0001 C CNN
F 2 "" H 6100 900 60  0001 C CNN
F 3 "" H 6100 900 60  0001 C CNN
	1    6100 900 
	1    0    0    -1  
$EndComp
$Comp
L +5V #PWR9
U 1 1
P 4750 950
F 0 "#PWR9" H 4750 1040 20  0001 C CNN
F 1 "+5V" H 4750 1040 30  0000 C CNN
F 2 "" H 4750 950 60  0001 C CNN
F 3 "" H 4750 950 60  0001 C CNN
	1    4750 950 
	1    0    0    -1  
$EndComp
$Comp
L CONN_12X2 P1
U 1 1
P 8950 2650
F 0 "P1" H 8950 3300 60  0000 C CNN
F 1 "CONN_12X2" V 8950 2650 50  0000 C CNN
F 2 "" H 8950 2650 60  0001 C CNN
F 3 "" H 8950 2650 60  0001 C CNN
	1    8950 2650
	1    0    0    -1  
$EndComp
$Comp
L CONN_12X2 P2
U 1 1
P 5250 3500
F 0 "P2" H 5250 4150 60  0000 C CNN
F 1 "CONN_12X2" V 5250 3500 50  0000 C CNN
F 2 "" H 5250 3500 60  0001 C CNN
F 3 "" H 5250 3500 60  0001 C CNN
	1    5250 3500
	1    0    0    -1  
$EndComp
$Comp
L CONN_12X2 P4
U 1 1
P 5250 1650
F 0 "P4" H 5250 2300 60  0000 C CNN
F 1 "CONN_12X2" V 5250 1650 50  0000 C CNN
F 2 "" H 5250 1650 60  0001 C CNN
F 3 "" H 5250 1650 60  0001 C CNN
	1    5250 1650
	1    0    0    -1  
$EndComp
$Sheet
S 1350 7600 1700 2350
U 51873252
F0 "ENTRADAS" 50
F1 "ENTRADAS.sch" 50
F2 "IN_DIG1" I R 3050 8000 60 
F3 "IN_DIG2" I R 3050 8200 60 
F4 "IN_DIG3" I R 3050 8400 60 
F5 "IN_DIG4" I R 3050 8600 60 
F6 "IN_DIG5" I R 3050 8800 60 
F7 "IN_DIG6" I R 3050 9000 60 
F8 "GND" I R 3050 9800 60 
F9 "3V3" I R 3050 7800 60 
F10 "IN_ANA1" I R 3050 9200 60 
F11 "IN_ANA2" I R 3050 9400 60 
F12 "IN_ANA3" I R 3050 9600 60 
$EndSheet
Wire Wire Line
	12050 2300 12800 2300
Wire Wire Line
	12050 1450 12800 1450
Wire Wire Line
	12050 950  12800 950 
Wire Wire Line
	10950 7000 11300 7000
Wire Wire Line
	13700 9650 13550 9650
$Comp
L USB-MINI J3
U 1 1
P 14600 8350
F 0 "J3" H 14500 7900 60  0000 C CNN
F 1 "USB-MINI" H 14500 8650 60  0000 C CNN
F 2 "~" H 14400 8300 60  0000 C CNN
F 3 "~" H 14400 8300 60  0000 C CNN
	1    14600 8350
	1    0    0    -1  
$EndComp
Wire Wire Line
	10500 8400 14200 8400
Connection ~ 10950 8400
Wire Wire Line
	12750 7200 12750 8400
Connection ~ 12750 8400
NoConn ~ 14200 8200
Wire Wire Line
	14200 8600 13700 8600
Connection ~ 13700 8600
NoConn ~ 14200 8500
Wire Wire Line
	14850 9000 14850 9350
Wire Wire Line
	14750 9000 14750 9150
Wire Wire Line
	14750 9150 14850 9150
Connection ~ 14850 9150
$Comp
L GND #PWR32
U 1 1
P 15050 7850
F 0 "#PWR32" H 15050 7850 30  0001 C CNN
F 1 "GND" H 15050 7780 30  0001 C CNN
F 2 "" H 15050 7850 60  0000 C CNN
F 3 "" H 15050 7850 60  0000 C CNN
	1    15050 7850
	1    0    0    -1  
$EndComp
Wire Wire Line
	14750 7800 14750 7500
Wire Wire Line
	14750 7500 15050 7500
Wire Wire Line
	15050 7500 15050 7850
Wire Wire Line
	14850 7800 14850 7500
Connection ~ 14850 7500
$Comp
L LOGO #G1
U 1 1
P 11200 10700
F 0 "#G1" H 11200 10420 60  0001 C CNN
F 1 "LOGO" H 11200 10980 60  0001 C CNN
F 2 "" H 11200 10700 60  0000 C CNN
F 3 "" H 11200 10700 60  0000 C CNN
	1    11200 10700
	1    0    0    -1  
$EndComp
$Comp
L CONN_4 P9
U 1 1
P 14350 3400
F 0 "P9" V 14300 3400 50  0000 C CNN
F 1 "Bluetooth" V 14400 3400 50  0000 C CNN
F 2 "" H 14350 3400 60  0000 C CNN
F 3 "" H 14350 3400 60  0000 C CNN
	1    14350 3400
	1    0    0    -1  
$EndComp
$Comp
L 3V3 #PWR27
U 1 1
P 13800 3150
F 0 "#PWR27" H 13800 3250 40  0001 C CNN
F 1 "3V3" H 13800 3275 40  0000 C CNN
F 2 "" H 13800 3150 60  0000 C CNN
F 3 "" H 13800 3150 60  0000 C CNN
	1    13800 3150
	1    0    0    -1  
$EndComp
Wire Wire Line
	14000 3250 13800 3250
Wire Wire Line
	13800 3250 13800 3150
$EndSCHEMATC
